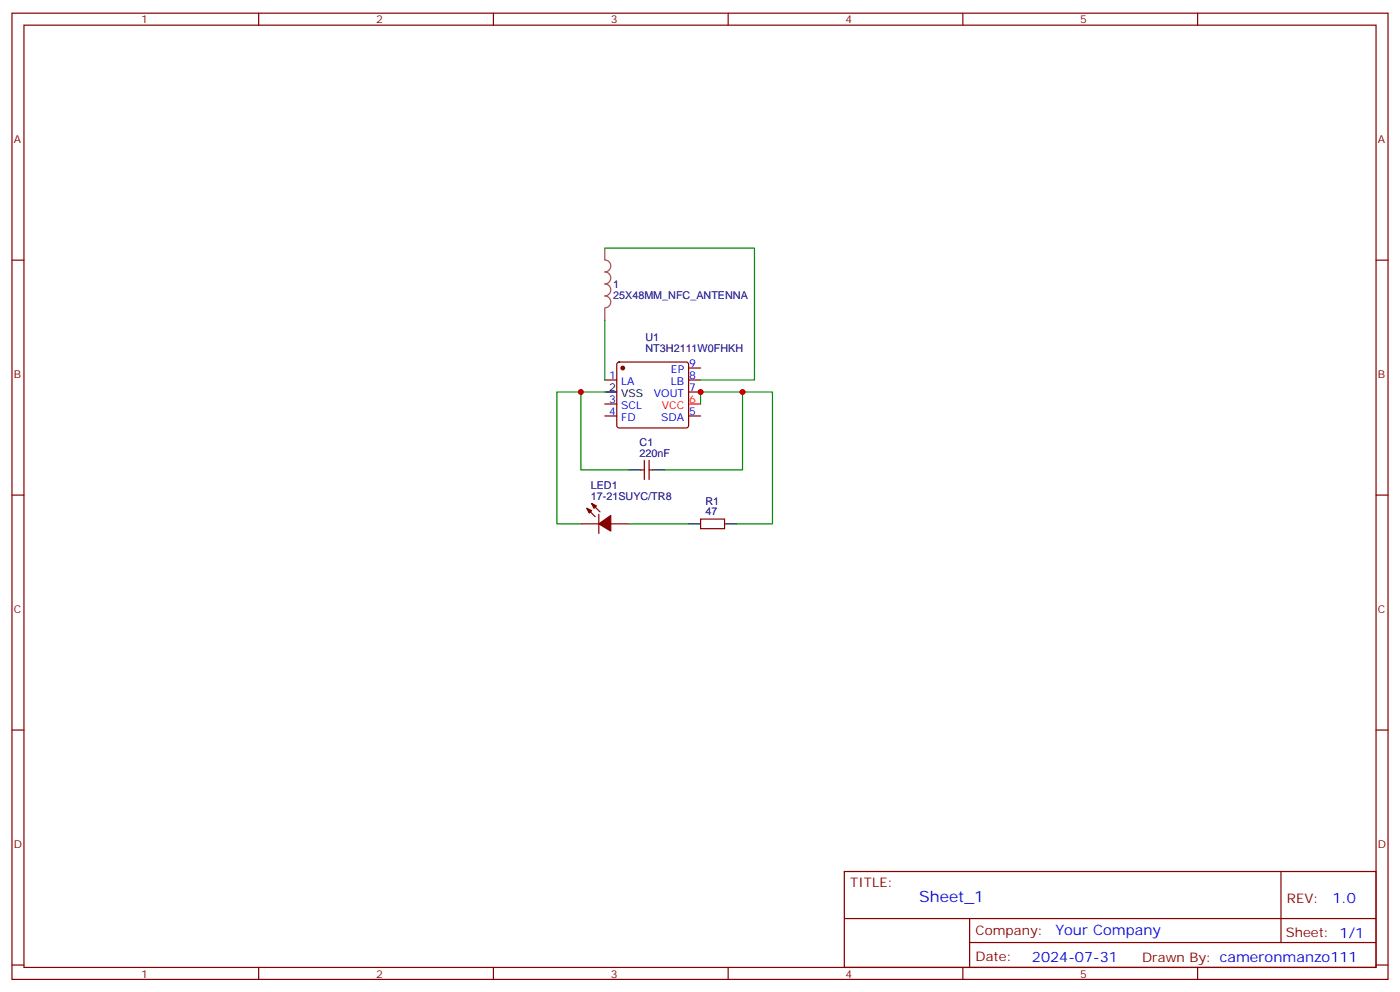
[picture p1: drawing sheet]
<svg xmlns="http://www.w3.org/2000/svg" width="412mm" height="292mm" viewBox="0 0 412 292" stroke-linecap="round" stroke-linejoin="round" font-family="sans-serif">
<g fill="none" stroke="#870000" stroke-width=".35">
<path d="M3.5 3.9h405.4v284.3h-405.4zM7.1 7.4h398.2v277.3h-398.2zM76.2 3.9v3.5M145.3 3.9v3.5M214.5 3.9v3.5M283.6 3.9v3.5M352.8 3.9v3.5M3.5 76.6h3.6M405.3 76.6h3.6M178.2 111.8h3.5M178.2 118.9h3.5M181.9 106.7l.5-.2h19.7l.5 .2 .2 .5v18l-.2 .5-.5 .2h-19.7l-.5-.2-.2-.5v-18z"/>
<path d="M202.8 108.3h3.6M202.8 111.8h3.6M202.8 115.4h3.6M178.2 122.4h3.5M188.7 138.3h1.1M189.8 135.5v5.6M191.2 135.5v5.6M191.2 138.3h1.1M202.8 122.4h3.6M3.5 145.7h3.6M171.1 154.2h5.3M172.9 149.6l2.4 2.4"/>
<path d="M174.3 148.2l2.4 2.4M176.4 151.3v5.7M179.9 154.2h5.3M206.4 152.8h7v2.8h-7zM405.3 145.7h3.6M3.5 214.8h3.6M405.3 214.8h3.6M248.7 256.5h156.6v28.2h-156.6zM377.3 256.5v20.9M248.7 270.3h156.5M285.6 277.4h119.6M285.6 270.3v14.1"/>
<path d="M3.5 284h3.6M76.2 284.7v3.5M145.3 284.7v3.5M214.5 284.7v3.5M283.6 284.7v3.5M352.8 284.7v3.5M405.3 284h3.6"/>
</g>
<path d="M202.8 118.9h3.6" fill="none" stroke="#f00" stroke-width=".35"/>
<path d="M178.2 115.4h3.5M185.2 138.3h3.5M192.3 138.3h3.5M202.8 154.2h3.6M213.4 154.2h3.6" fill="none" stroke="#000" stroke-width=".35"/>
<g fill="#870000" stroke="#870000" stroke-width=".35">
<path d="M172.9 149.6l1.4 .7-.7 .7z"/>
<path d="M174.3 148.2l1.4 .7-.7 .7z"/>
<path d="M176.4 154.2l3.5-2.5v4.6z"/>
<circle cx="183.4" cy="108.3" r=".53"/>
</g>
<path d="M178.2 73v3.5a1.76 1.76 0 0 1 1.7 1.8 1.76 1.76 0 0 1-1.7 1.7 1.76 1.76 0 0 1 1.7 1.8 1.76 1.76 0 0 1-1.7 1.8 1.76 1.76 0 0 1 1.7 1.7 1.76 1.76 0 0 1-1.7 1.8 1.76 1.76 0 0 1 1.7 1.7 1.76 1.76 0 0 1-1.7 1.8M178.2 90.7v3.5" fill="none" stroke="#a64a4a" stroke-width=".35"/>
<path d="M178.2 73h44v38.8h-15.8M178.2 94.2v17.6M171.1 115.4h-7.1v38.8h7.1M178.2 115.4h-7.1v22.9h14.1M206.4 118.9v-3.5h12.3v22.9h-22.9M218.7 115.4h8.8v38.8h-10.5M185.2 154.2h17.6" fill="none" stroke="#008700" stroke-width=".35"/>
<g fill="#c00">
<circle cx="206.4" cy="115.4" r=".88"/>
<circle cx="218.7" cy="115.4" r=".88"/>
<circle cx="171.1" cy="115.4" r=".88"/>
</g>
<text font-size="4.6" fill="#00f" x="270.8" y="265.5">Sheet_1</text>
<g font-size="4.2" fill="#00f">
<text x="392.5" y="265.7">1.0</text>
<text x="310.9" y="275.3">Your Company</text>
<text x="304" y="283.1">2024-07-31</text>
</g>
<g font-size="3.9" fill="#800">
<text x="250.5" y="261.1">TITLE:</text>
<text x="379.1" y="265.7">REV:</text>
<text x="287.4" y="275.3">Company:</text>
<text x="378.7" y="275.9">Sheet: 1/1</text>
<text x="287.4" y="282.9">Date:</text>
<text x="336.4" y="283">Drawn By: cameronmanzo111</text>
</g>
<g font-size="3.2" fill="#800">
<text x="41.6" y="6.9">1</text>
<text x="110.8" y="6.9">2</text>
<text x="179.9" y="6.9">3</text>
<text x="249.1" y="6.9">4</text>
<text x="318.2" y="6.9">5</text>
<text x="4.1" y="42">A</text>
<text x="405.9" y="42">A</text>
<text x="4.1" y="111.1">B</text>
<text x="405.9" y="111.1">B</text>
<text x="4.1" y="180.3">C</text>
<text x="405.9" y="180.3">C</text>
<text x="4.1" y="249.4">D</text>
<text x="405.9" y="249.4">D</text>
<text x="41.6" y="287.7">1</text>
<text x="110.8" y="287.7">2</text>
<text x="179.9" y="287.7">3</text>
<text x="249.1" y="287.7">4</text>
<text x="318.2" y="287.7">5</text>
</g>
<g font-size="3.2" fill="#000080">
<text x="180.6" y="87.9">25X48MM_NFC_ANTENNA</text>
<text x="180.6" y="84.8">1</text>
<text x="190.2" y="100.4">U1</text>
<text x="190.2" y="103.6">NT3H2111W0FHKH</text>
<text x="188.4" y="131.2">C1</text>
<text x="188.4" y="134.4">220nF</text>
<text x="174" y="143.9">LED1</text>
<text x="174" y="147.1">17-21SUYC/TR8</text>
<text x="207.8" y="148.5">R1</text>
<text x="207.8" y="151.7">47</text>
</g>
<g font-size="3.2" fill="#00f">
<text x="203" y="107.9">9</text>
<text x="179.5" y="111.5">1</text>
<text x="183" y="113.2">LA</text>
<text x="197.6" y="113.2">LB</text>
<text x="197.6" y="109.7">EP</text>
<text x="203" y="111.5">8</text>
<text x="179.5" y="118.5">3</text>
<text x="192.6" y="116.8">VOUT</text>
<text x="203" y="115">7</text>
<text x="179.5" y="122.1">4</text>
<text x="183" y="123.8">FD</text>
<text x="183" y="120.3">SCL</text>
<text x="194.8" y="123.8">SDA</text>
<text x="203" y="122.1">5</text>
</g>
<g font-size="3.2">
<text x="179.5" y="115">2</text>
<text x="183" y="116.8">VSS</text>
</g>
<g font-size="3.2" fill="#f00">
<text x="203" y="118.5">6</text>
<text x="194.9" y="120.3">VCC</text>
</g>
</svg>
